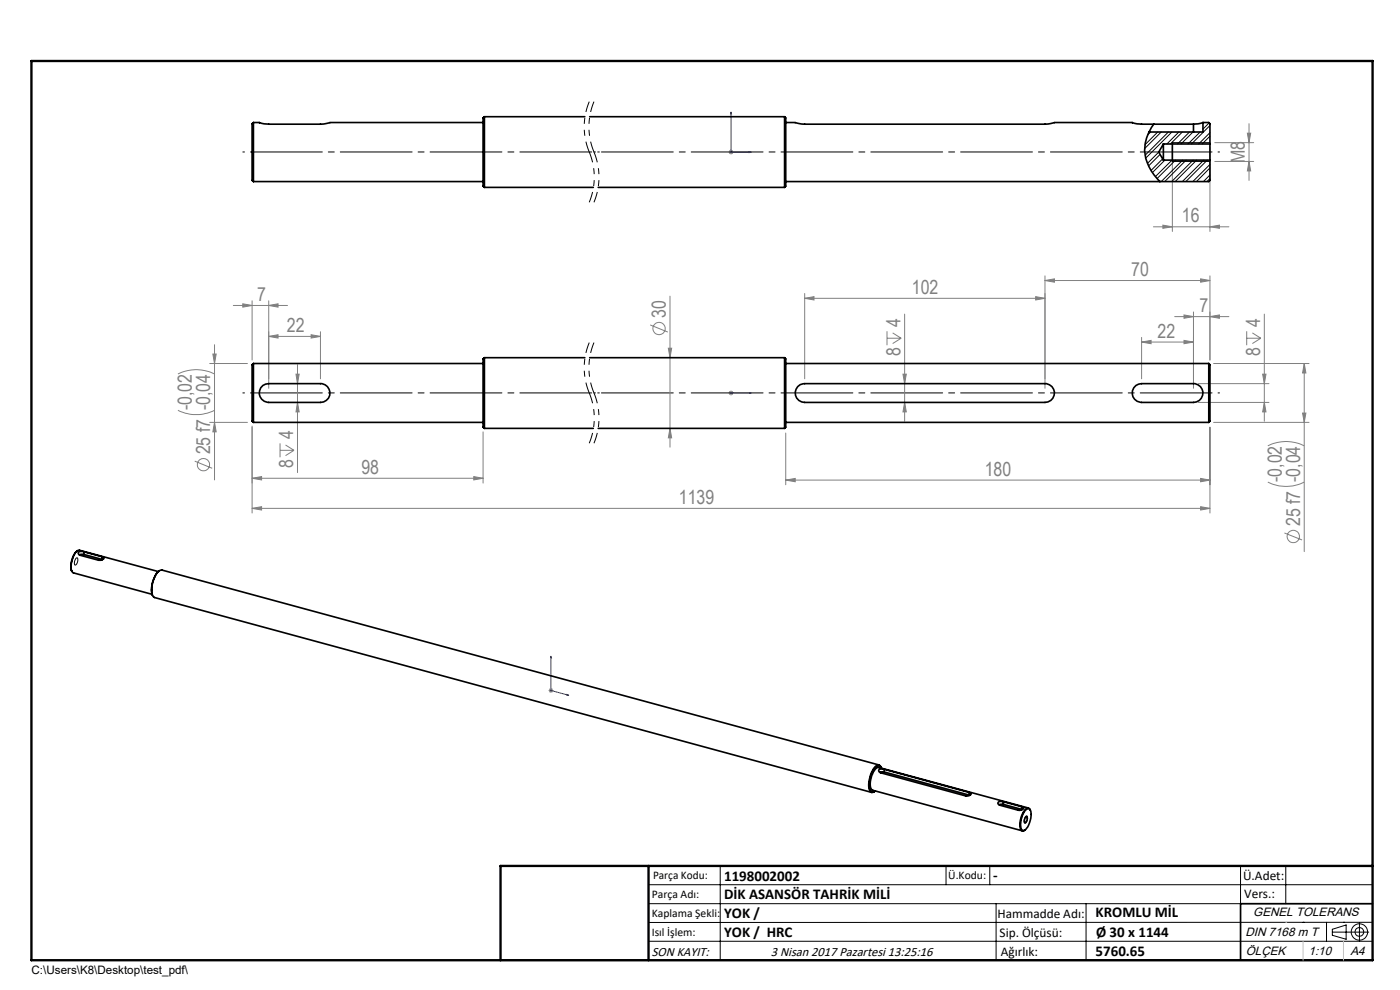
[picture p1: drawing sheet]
<svg xmlns="http://www.w3.org/2000/svg" width="297mm" height="210mm" viewBox="0 0 297 210" stroke-linecap="round" stroke-linejoin="round" font-family="sans-serif">
<g fill="none" stroke="#808080" stroke-width=".21">
<path d="M154.6 32.3h1M154.7 31.9l.7 .7M155.1 31.7v1.1M155.4 31.9l-.7 .7M248.7 31.2v17.9M256.7 31.2v17.9M257.7 30.3h8.3M257.7 34.2h8.3M264.6 28.2h.7l-.3 2.1zM265 34.2l.3 2.1h-.7zM265 26.2v12.1M221.7 59.5l2-.3v.7z"/>
<path d="M221.7 58.5v23.9M221.7 59.5h35M244.7 48.1h16M246.7 47.8l2 .3-2 .3zM254.7 59.2l2 .3-2 .4zM256.7 48.1l2-.3v.6zM256.7 58.5v17.9M37.7 79.3a8.6 8.6 0 0 1 7.8 0M44.5 77.1h8M45.2 75.1h.7l-.4 2zM45.5 73.1v28.7M49.5 64.8h11.5"/>
<path d="M51.5 64.4l2 .4-2 .3zM53.5 63.8v12.6M57 64.8l2-.4v.7zM57 63.8v18.6M57 71.4l2-.4v.7zM57 71.4h11M62.8 79.4h.7l-.4 2zM63.1 77.4v22.9M66 71l2 .4-2 .3zM68 70.4v10M137.9 68.9l3.8 1.5M141.8 73.9h.7l-.4 2z"/>
<path d="M142.1 62.8v32.1M170.7 63.3l2-.4v.7zM170.7 62.3v18.1M170.7 63.3h51M188.2 71.7h3M188.2 70.3v2.9M189.4 70.6l1.8 1.1M191.2 71.7l-1.8 1.2M191.6 79.4h.7l-.4 2zM191.9 66.6v22.8M219.7 62.9l2 .4-2 .3zM242.2 72.6l2-.4v.7z"/>
<path d="M242.2 71.6v8.8M242.2 72.6h11M249.2 67.2h11.5M251.2 66.8l2 .4-2 .3zM251.2 72.2l2 .4-2 .3zM253.2 66.2v16.2M256.7 67.2l2-.4v.7zM257.5 77.1h20.2M264.5 70.3v2.9M264.5 71.7h3M265.7 70.6l1.8 1.1M267.5 71.7l-1.8 1.2"/>
<path d="M267.9 79.4h.7l-.4 2zM268.2 66.6v22.8M276.7 77.1l.3 2h-.7zM276.7 77.1v39.9M37.7 87a8.6 8.6 0 0 0 7.8 0M41.3 97.8l3.7 1.5M44.5 89.6h8M45.5 89.6l.4 2h-.7zM53.5 90.4v18.4M59.4 94v3M59.4 95.5h3M60.6 94.4l1.8 1.1"/>
<path d="M62.4 95.5l-1.8 1.2M63.1 85.4l.4 2h-.7zM102.5 91.6v10.9M142.1 90.9l.4 2h-.7zM154.6 83.4h1M154.7 83l.7 .7M155.1 82.9v1M155.4 83l-.7 .7M166.7 91.9v10.9M191.9 85.4l.4 2h-.7zM254.2 85.4h15M254.2 81.4h15"/>
<path d="M256.7 90.6v18.2M257.5 89.6h20.2M268.2 85.4l.4 2h-.7zM269 94.6a8.6 8.6 0 0 1 7.7 0M276.3 87.6h.7l-.3 2zM53.5 107.8l2-.3v.7zM53.5 107.8h203.2M53.5 101.5l2-.4v.7zM53.5 101.5h49M100.5 101.1l2 .4-2 .3zM166.7 101.8l2-.3v.7zM166.7 101.8h90"/>
<path d="M254.7 101.5l2 .3-2 .4zM254.7 107.5l2 .3-2 .4zM269 102.3a8.6 8.6 0 0 0 7.7 0M272.5 113.1l3.7 1.4M116.4 146.5h1M116.5 146.1l.7 .7M116.9 146v1M117.2 146.1l-.7 .7"/>
<circle cx="139.8" cy="69.7" r="1.3"/>
<circle cx="43.2" cy="98.6" r="1.31"/>
<circle cx="274.4" cy="113.8" r="1.3"/>
</g>
<path d="M125 21.6a13.9 13.9 0 0 0 0 10.6M125 32.2a13.9 13.9 0 0 1 0 10.7M126 21.6a13.9 13.9 0 0 0 0 10.6M126 32.2a13.9 13.9 0 0 1 0 10.7M125 72.7a13.9 13.9 0 0 0 0 10.6M126 72.7a13.9 13.9 0 0 0 0 10.6M125 83.3a13.9 13.9 0 0 1 0 10.7M126 83.3a13.9 13.9 0 0 1 0 10.7" fill="none" stroke="#000" stroke-width=".21" stroke-dasharray="6.3 1.3 1.3 1.3 1.3 1.3" stroke-dashoffset="4" stroke-linecap="butt"/>
<g fill="none" stroke="#000" stroke-width=".21">
<path d="M248.7 34.2h8M248.7 30.3h8M16.1 118.4a.29 .29 0 0 1 .4 0 .29 .29 0 0 1 0 .4l-.3 .9a.24 .24 0 0 1-.3 .1 .24 .24 0 0 1-.1-.3zM217.6 173.2l.1-.1a.29 .29 0 0 1 .3 .1 .29 .29 0 0 1 0 .4l-.2 .6-.3 .4a.98 .98 0 0 1 .1-1.4zM137.6 187.7h153.6M137.6 191.7h153.6M137.6 199.7h153.6M152.8 183.7v20M200.7 183.7v4M210 183.7v4M211.3 191.7v12M230.4 191.7v12"/>
<path d="M263.2 183.7v20M272.8 183.7v8M276.4 195.6h.1M281.4 195.6v4.1M282.6 197.7h7.8M282.6 197.1l3-.9v3l-3-.8zM285 195.6h.1M288.4 195.8v3.8M291.2 195.6l-153.6 .1"/>
<circle cx="288.4" cy="197.7" r="1.74"/>
<circle cx="288.4" cy="197.7" r=".93"/>
</g>
<path d="M155.1 23.8v8.5h4.2M155.1 23.8l.1 .4h-.2zM158.9 32.2l.4 .1-.4 .1zM155 83.4h.2zM155.1 83.4h.1M155.1 83.4h4.2M159.3 83.4h-.4h.4M116.9 139.2v7.3l3.7 1M116.9 139.2l.1 .4h-.2zM120.3 147.3l.3 .2h-.3z" fill="none" stroke="#00f" stroke-width=".21"/>
<path d="M127.1 32.2h-75.6M258.7 32.2h-132.7M127.1 83.3h-75.6M258.7 83.3h-132.7" fill="none" stroke="#000" stroke-width=".21" stroke-dasharray="15.2 1.3 1.3 1.3" stroke-dashoffset="-1.6"/>
<path d="M248.7 30.3v3.9M291.2 191.7h-28v12M106.2 203.7h185" fill="none" stroke="#000" stroke-width=".35"/>
<path d="M6.7 12.9h284.5v190.8h-284.5zM137.6 183.7v20M291.2 183.7h-185v20" fill="none" stroke="#000" stroke-width=".5"/>
<path d="M272.8 195.6h.1M276.4 199.7v4M285 199.7v4" fill="none" stroke="#c0c0c0" stroke-width=".21"/>
<g fill="#00f">
<path d="M158.9 83.4h.4zM155 83.4h.2z"/>
<path d="M120.3 147.3l.3 .2h-.3zM116.9 139.2l.1 .4h-.2z"/>
<path d="M158.9 32.2l.4 .1-.4 .1zM155.1 23.8l.1 .4h-.2z"/>
</g>
<g fill="#808080">
<path d="M254.7 101.5l2 .3-2 .4zM166.7 101.8l2-.3v.7zM254.7 107.5l2 .3-2 .4zM53.5 107.8l2-.3v.7zM57 64.8l2-.4v.7zM51.5 64.4l2 .4-2 .3zM256.7 67.2l2-.4v.7zM251.2 66.8l2 .4-2 .3zM256.7 48.1l2-.3v.6zM246.7 47.8l2 .3-2 .3z"/>
<path d="M221.7 59.5l2-.3v.7zM254.7 59.2l2 .3-2 .4zM53.5 101.5l2-.4v.7zM100.5 101.1l2 .4-2 .3z"/>
<path d="M66 71l2 .4-2 .3zM57 71.4l2-.4v.7z"/>
<path d="M219.7 62.9l2 .4-2 .3zM170.7 63.3l2-.4v.7z"/>
<path d="M251.2 72.2l2 .4-2 .3zM242.2 72.6l2-.4v.7z"/>
<path d="M45.5 89.6l.4 2h-.7zM45.2 75.1h.7l-.4 2zM142.1 90.9l.4 2h-.7zM141.8 73.9h.7l-.4 2zM276.3 87.6h.7l-.3 2zM276.7 77.1l.3 2h-.7zM191.9 85.4l.4 2h-.7zM191.6 79.4h.7l-.4 2z"/>
<path d="M62.8 79.4h.7l-.4 2zM63.1 85.4l.4 2h-.7z"/>
<path d="M268.2 85.4l.4 2h-.7zM267.9 79.4h.7l-.4 2z"/>
<path d="M264.6 28.2h.7l-.3 2.1zM265 34.2l.3 2.1h-.7z"/>
</g>
<g fill="none" stroke="#000" stroke-width=".35">
<path d="M53.8 26v12.5M53.8 26a.88 .88 0 0 0-.3 1v10.5a.88 .88 0 0 0 .3 1M53.8 26h1.2M53.8 38.5h48.7M55 26l2 .3h11l2-.3M70 26h32.5M102.8 24.8v14.9M102.8 24.8a.85 .85 0 0 0-.3 1v12.9a.8 .8 0 0 0 .3 1M102.8 24.8h21.3M102.8 39.7h23.1M125.1 24.8h41.3M126.9 39.7h39.5"/>
<path d="M166.4 24.8v14.9M166.4 24.8a.92 .92 0 0 1 .3 1v12.9a.86 .86 0 0 1-.3 1M166.7 26h2M168.7 26l2 .3h51l2-.3M223.7 26h16.5M240.2 26l2 .3h11M244.8 26.3a8.7 8.7 0 0 0 1.3 12.2M246.8 30.5v3.5M246.8 34h9.9M246.8 30.5h9.9M246.8 30.5l-1 1.8 1 1.7M253.2 26.3v1.7"/>
<path d="M255.2 26l-2 .3M255.2 26h1.2l.3 .2v4.3M255.2 26v2h-11.5M256.7 30.5v3.5M256.7 34v4.3l-.3 .2h-89.7M53.8 77.1v12.5M53.8 77.1a.88 .88 0 0 0-.3 1.1v10.4a.8 .8 0 0 0 .3 1M53.8 77.1h48.7M102.8 75.9v15M102.8 75.9a.8 .8 0 0 0-.3 1v12.9a.88 .88 0 0 0 .3 1.1M102.8 75.9h21.3M125.1 75.9h41.3"/>
<path d="M166.4 75.9v15M166.4 75.9a.86 .86 0 0 1 .3 1v12.9a.95 .95 0 0 1-.3 1.1M166.7 77.1h89.7M256.4 77.1v12.5M256.4 77.1a.95 .95 0 0 1 .3 1.1v10.4a.86 .86 0 0 1-.3 1M53.8 89.6h48.7M55.8 81.8l1.2-.4h11a1.99 1.99 0 0 1 2 2 1.99 1.99 0 0 1-2 2h-11a2.01 2.01 0 0 1-1.9-1.4 2.01 2.01 0 0 1 .7-2.2zM102.8 90.9h23.1M126.9 90.9h39.5M166.7 89.6h89.7M169.2 82l.6-.4 .9-.2h51a1.99 1.99 0 0 1 2 2 1.99 1.99 0 0 1-2 2h-51a2 2 0 0 1-1.8-1.2 2 2 0 0 1 .3-2.2zM241 81.8l1.2-.4h11a1.99 1.99 0 0 1 2 2 1.99 1.99 0 0 1-2 2h-11a2 2 0 0 1-1.9-1.4 2 2 0 0 1 .7-2.2z"/>
<path d="M16.4 116.8a4.5 4.5 0 0 0-1.2 4.4M17.8 117h-.8l-.3 .1-.1 .3 .4 .4 3.9 1h.5l.6-.3v-.2l-.3-.2M17.8 117.6l-1 .1M17.8 117l3.9 1.1M17.8 117.6l3.9 1.1M17.8 117v.6M21.7 118.7h.1M21.7 118.1v.6M33.6 121.2l-16.7-4.5a1.78 1.78 0 0 0-1.4 1.6 3.1 3.1 0 0 0 0 3.2l16.8 4.6M33.8 121.1a5.3 5.3 0 0 0-1.5 5.2M186.5 162.3l-152.1-41.4a1.91 1.91 0 0 0-1.7 1.7 4.8 4.8 0 0 0-.1 4l152.3 41.5M187 162.8a.74 .74 0 0 0-.7-.6 .74 .74 0 0 0-.8 .6 5.5 5.5 0 0 0-.9 5.1l.5 .2 .5-.3"/>
<path d="M187 162.9a.66 .66 0 0 0-.5-.5 .66 .66 0 0 0-.7 .3 5.5 5.5 0 0 0-1.1 5l.5 .3 .5-.2M187.6 163.2h-.9l-.3 .3 .4 .4 18.1 4.9h.5l.6-.3v-.2l-.4-.2M187.6 163.8h-1M187.6 163.2l18 4.9M187.6 163.8l18 4.9M187.6 163.2v.6M205.6 168.7h.1M205.6 168.1v.6M212.9 170.1h-1l-.2 .4 .4 .3 4.2 1.1 .8-.4 .1-.2-.5-.2M212.9 170.6l-1 .1M212.9 170.1l3.8 1M212.9 170.6l3.8 1.1"/>
<path d="M212.9 170.1v.5M216.7 171.7h.2M216.7 171.1v.6M217.6 171.8a.64 .64 0 0 1 .9-.2 .64 .64 0 0 1 .2 .8 4.4 4.4 0 0 1-1.5 3.8h-.1a1.55 1.55 0 0 1-.5-2l.3-1.2zM217.7 173.2a.77 .77 0 0 1-.1 1.3h-.1a.92 .92 0 0 1 .2-1.3zM218.2 171.4l-31.8-8.6a1.56 1.56 0 0 0-1.3 1.4 3.6 3.6 0 0 0-.2 3.3l32 8.7M218.6 171.9a.61 .61 0 0 0-.6-.5 .61 .61 0 0 0-.6 .5 4.5 4.5 0 0 0-.7 4.2l.3 .2 .5-.2"/>
</g>
<g fill="none" stroke="#000" stroke-width=".21">
<path d="M244.1 28l-.6 .6M245.6 28l-2.7 2.7M245.8 32.3l-2.4 2.4M246.1 32.8l-2.4 2.4M246.3 28l-3.5 3.5M246.7 33.7l-2.5 2.5M247.1 34l-2.6 2.6M247.9 28l-5 4.9M248.6 28l-5.5 5.5M248.6 34l-3.5 3.5M249.4 34l-3.9 3.9M250.1 28l-2.6 2.5"/>
<path d="M250.8 28l-2.5 2.5M250.9 34l-4.6 4.5M251.6 34l-4.5 4.5M252.3 28l-2.5 2.5M253.1 28l-2.6 2.5M253.1 34l-4.5 4.5M253.9 34l-4.6 4.5M254.6 28l-2.6 2.5M255.4 34l-4.6 4.5M256.1 34l-4.5 4.5M256.5 26.1l-1.3 1.3M256.7 28.1l-2.4 2.4"/>
<path d="M256.7 30.4l-.2 .1M256.7 34.9l-3.7 3.6M256.7 37.1l-1.4 1.4M256.7 26.6l-3.9 3.9M256.7 28.9l-1.7 1.6M256.7 35.6l-2.9 2.9M256.7 37.9l-.7 .6"/>
</g>
<g font-size="4.1" fill="#808080">
<text x="264.1" y="34.6" transform="rotate(-90 264.1 34.6)">M8</text>
<text x="250.7" y="47.2">16</text>
<text x="240" y="58.6">70</text>
<text x="54.6" y="63.9">7</text>
<text x="193.4" y="62.3">102</text>
<text x="60.9" y="70.4">22</text>
<text x="141.2" y="67.5" transform="rotate(-90 141.2 67.5)">30</text>
<text x="191" y="69.4" transform="rotate(-90 191 69.4)">4</text>
<text x="245.6" y="71.6">22</text>
<text x="254.4" y="66.2">7</text>
<text x="267.3" y="69.4" transform="rotate(-90 267.3 69.4)">4</text>
<text x="191" y="75.5" transform="rotate(-90 191 75.5)">8</text>
<text x="267.3" y="75.5" transform="rotate(-90 267.3 75.5)">8</text>
<text x="40.7" y="87" transform="rotate(-90 40.7 87)">-0,02</text>
<text x="44.6" y="87" transform="rotate(-90 44.6 87)">-0,04</text>
<text x="62.2" y="93.2" transform="rotate(-90 62.2 93.2)">4</text>
<text x="44.6" y="96.4" transform="rotate(-90 44.6 96.4)">25 f7</text>
<text x="62.2" y="99.3" transform="rotate(-90 62.2 99.3)">8</text>
<text x="76.7" y="100.5">98</text>
<text x="208.9" y="100.9">180</text>
<text x="144" y="106.9">1139</text>
<text x="271.9" y="102.3" transform="rotate(-90 271.9 102.3)">-0,02</text>
<text x="275.8" y="111.6" transform="rotate(-90 275.8 111.6)">25 f7 -0,04</text>
</g>
<g font-size="3.2">
<text x="153.6" y="186.8">1198002002</text>
<text x="153.6" y="190.8">DİK ASANSÖR TAHRİK MİLİ</text>
<text x="210.7" y="186.6">-</text>
<text x="153.6" y="194.8">YOK /</text>
<text x="232.4" y="194.5">KROMLU MİL</text>
<text x="153.6" y="198.8">YOK / HRC</text>
<text x="232.4" y="202.8">5760.65</text>
<text x="232.5" y="198.8">Ø 30 x 1144</text>
</g>
<g font-size="2.8">
<text x="263.7" y="186.7">Ü.Adet:</text>
<text x="263.9" y="190.5">Vers.:</text>
<text x="211.6" y="194.8">Hammadde Adı:</text>
<text x="138.3" y="202.8">SON KAYIT:</text>
<text x="163.6" y="202.8">3 Nisan 2017 Pazartesi 13:25:16</text>
<text x="212.1" y="198.7">Sip. Ölçüsü:</text>
<text x="212.3" y="202.7">Ağırlık:</text>
</g>
<g font-size="2.6">
<text x="265.9" y="194.4">GENEL TOLERANS</text>
<text x="264.2" y="198.5">DIN 7168 m T</text>
<text x="264.3" y="202.6">ÖLÇEK</text>
<text x="277.6" y="202.6">1:10</text>
<text x="286.5" y="202.6">A4</text>
</g>
<g font-size="2.5">
<text x="138.3" y="190.5">Parça Adı:</text>
<text x="138.5" y="186.5">Parça Kodu:</text>
<text x="201.2" y="186.5">Ü.Kodu:</text>
<text x="138.3" y="194.5">Kaplama Şekli:</text>
<text x="138.3" y="198.6">Isıl İşlem:</text>
<text x="6.7" y="206.7">C:\Users\K8\Desktop\test_pdf\</text>
</g>
</svg>
